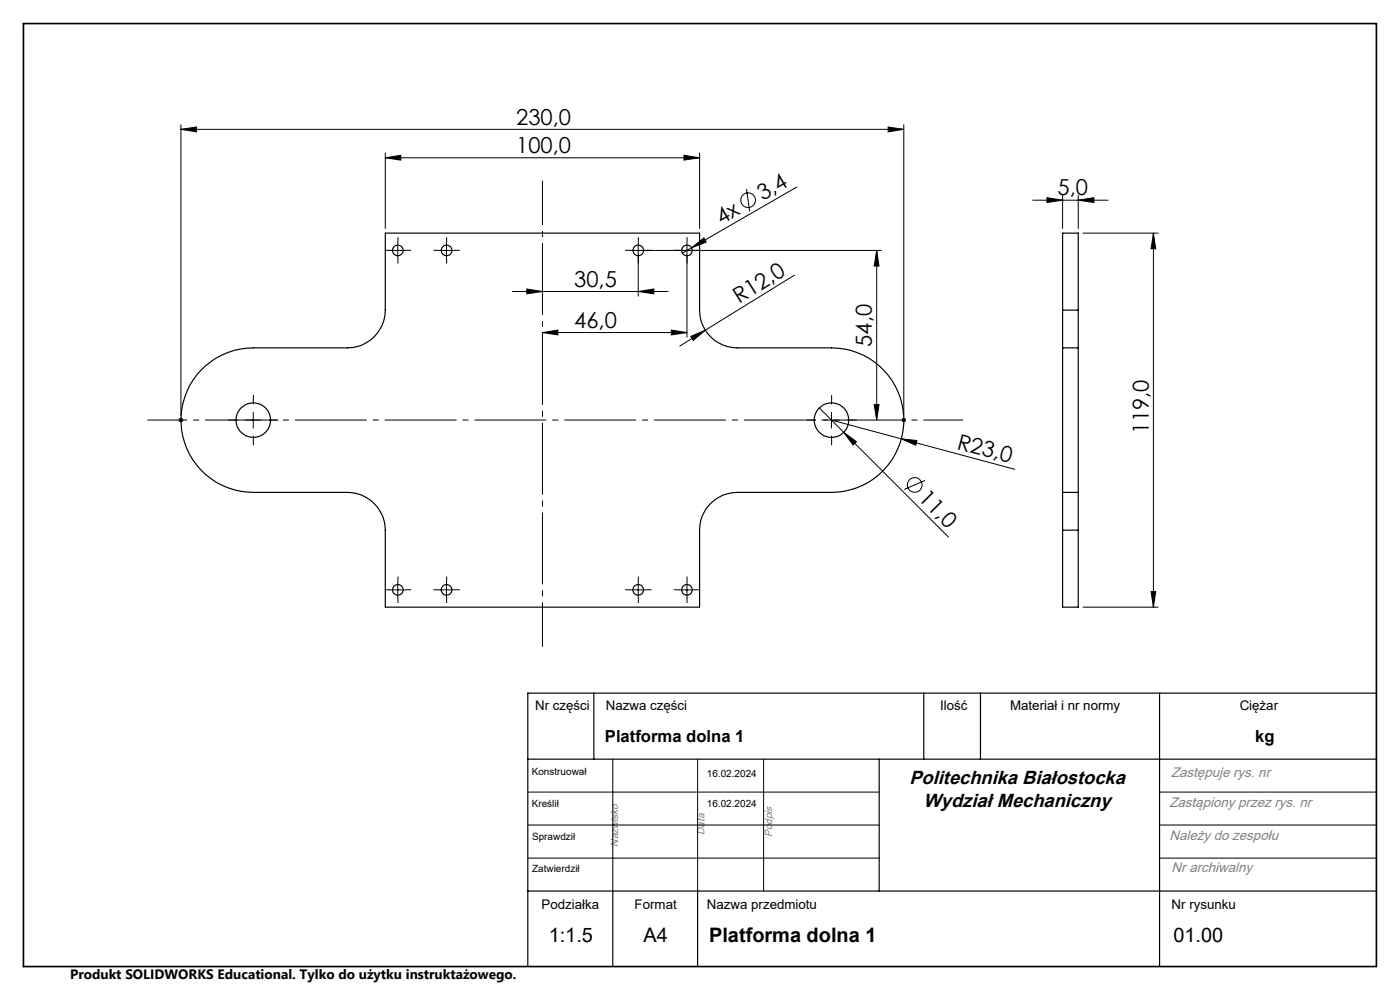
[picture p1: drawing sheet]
<svg xmlns="http://www.w3.org/2000/svg" width="297mm" height="210mm" viewBox="0 0 297 210" stroke-linecap="round" stroke-linejoin="round" font-family="sans-serif">
<g fill="none" stroke="#000" stroke-width=".25">
<path d="M42.7 78.5a15.4 15.4 0 0 1 11-4.7h20a8.1 8.1 0 0 0 8-8v-16.3h66.7v16.3a8 8 0 0 0 8 8h20a15.3 15.3 0 0 1 15.4 15.3 15.3 15.3 0 0 1-15.4 15.3h-20a8 8 0 0 0-8 8.1v16.3h-66.7v-16.3a8.1 8.1 0 0 0-8-8.1h-20a15.3 15.3 0 0 1-14.1-9.3 15.3 15.3 0 0 1 3.1-16.6zM225.4 73.8v30.6M225.4 65.8v8M225.4 73.8h3.3M225.4 65.8v-16.3h3.3v16.3M225.4 65.8h3.3M228.7 73.8v30.6M228.7 65.8v8M225.4 104.4v8.1M225.4 104.4h3.3M225.4 112.5v16.3h3.3v-16.3M225.4 112.5h3.3"/>
<path d="M228.7 104.4v8.1M126 147v14M196 147v14M208 147v14M246 147v58M292 147h-180v58M112 161h180M186.5 161v28M112 189h180M130 189v16M148 189v16"/>
<circle cx="84.4" cy="53.1" r="1.13"/>
<circle cx="94.7" cy="53.1" r="1.13"/>
<circle cx="135.4" cy="53.1" r="1.13"/>
<circle cx="145.7" cy="53.1" r="1.13"/>
<circle cx="53.7" cy="89.1" r="3.7"/>
<circle cx="176.4" cy="89.1" r="3.7"/>
<circle cx="84.4" cy="125.1" r="1.13"/>
<circle cx="94.7" cy="125.1" r="1.13"/>
<circle cx="135.4" cy="125.1" r="1.13"/>
<circle cx="145.7" cy="125.1" r="1.13"/>
</g>
<g fill="none" stroke="#000" stroke-width=".21">
<path d="M38.4 27.4l3.3-.5v1.1zM38.4 26.4v61.7M38.4 27.4h153.3M81.7 33.5l3.3-.6v1.1zM81.7 32.4v16.1M81.7 33.5h66.7M145.1 32.9l3.3 .6-3.3 .5zM148.4 32.4v16.1M169 39.7l-22.3 12.9M188.4 26.9l3.3 .5-3.3 .6zM191.7 26.4v61.7M82.7 53.1h3.4"/>
<path d="M84.4 51.5v3.3M93.1 53.1h3.3M94.7 51.5v3.3M135.4 51.5v11.3M145.7 51.5v20M146.7 52.6l2.6-2.1 .5 .9zM146.7 52.6l-2 1.1M158.4 40.1l.6 4.7M168.5 58.4l-18.9 11.7M186 53.1l.5 3.3h-1zM186 53.1v36M187 53.1h-53.3"/>
<path d="M219.1 42.5h16M222.1 41.9l3.3 .6-3.3 .5zM225.4 41.4v7.1M228.7 42.5l3.4-.6v1.1zM228.7 41.4v7.1M229.8 49.5h15.9M244.7 49.5l.5 3.3h-1zM244.7 49.5v79.3M108.7 61.8h33M111.8 61.3l3.3 .5-3.3 .5zM115.1 70.5l3.3-.5v1zM115.1 70.5h30.6"/>
<path d="M135.4 61.8l3.3-.5v1zM142.4 70l3.3 .5-3.3 .5zM146.5 71.4l3.1-1.3-2.5 2.1zM149.6 70.1l-5.4 3.3M37.9 89.1h1M38 88.8l.7 .7M38.4 88.6v1M38.7 88.8l-.7 .7M52.1 89.1h3.3M53.7 87.4v3.4M173.8 86.5l5.2 5.2M174.7 89.1h3.4"/>
<path d="M176.4 89.1l14.8 4M176.4 87.4v3.4M179 91.7l2.7 2-.7 .7zM179 91.7l22.2 22.2M185.5 85.8h1l-.5 3.3zM191.2 93.1l3.3 .3-.2 1zM191.2 93.1l24.1 6.4M191.2 89.1h1M191.4 88.8l.7 .7M191.7 88.6v1M192.1 88.8l-.7 .7M196.3 101.9l-4.5 1.9"/>
<path d="M82.7 125.1h3.4M84.4 123.5v3.3M93.1 125.1h3.3M94.7 123.5v3.3M133.7 125.1h3.4M135.4 123.5v3.3M144.1 125.1h3.3M145.7 123.5v3.3M229.8 128.8h15.9M244.2 125.5h1l-.5 3.3zM112 168h74.5M112 175h74.5"/>
<path d="M130 161v28M148 161v28M162 161v28M246 168h46M246 175h46M112 182h74.5M246 182h46"/>
<circle cx="158.7" cy="42.5" r="1.56"/>
<circle cx="194" cy="102.9" r="1.56"/>
</g>
<g fill="none" stroke="#000" stroke-width=".21" stroke-dasharray="15.2 1.3 1.3 1.3" stroke-linecap="butt">
<path d="M82.8 53.1h-1.2M84.4 51.4v-1.1M84.4 54.8v1.1M86.1 53.1h1.1M93.1 53.1h-1.1M94.8 51.4v-1.1M94.8 54.8v1.1M96.4 53.1h1.2M133.8 53.1h-1.2M135.4 51.4v-1.1M135.4 54.8v1.1M137.1 53.1h1.1"/>
<path d="M144.1 53.1h-1.1M145.8 51.4v-1.1M145.8 54.8v1.1M147.4 53.1h1.2M50.4 89.1h-2M53.8 85.8v-2M53.8 92.4v2M57.1 89.1h2M173.1 89.1h-2M176.4 85.8v-2M176.4 92.4v2M179.8 89.1h2"/>
<path d="M82.8 125.1h-1.2M84.4 123.4v-1.1M84.4 126.8v1.1M86.1 125.1h1.1M93.1 125.1h-1.1M94.8 123.4v-1.1M94.8 126.8v1.1M96.4 125.1h1.2M133.8 125.1h-1.2M135.4 123.4v-1.1M135.4 126.8v1.1M137.1 125.1h1.1"/>
<path d="M144.1 125.1h-1.1M145.8 123.4v-1.1M145.8 126.8v1.1M147.4 125.1h1.2"/>
</g>
<path d="M115.1 38.3v98.9" fill="none" stroke="#000" stroke-width=".21" stroke-dasharray="15.2 1.3 1.3 1.3" stroke-dashoffset="5.8" stroke-linecap="butt"/>
<path d="M31.3 89.1h173" fill="none" stroke="#000" stroke-width=".21" stroke-dasharray="15.2 1.3 1.3 1.3" stroke-dashoffset="6.8" stroke-linecap="butt"/>
<path d="M5 5h287v200h-287z" fill="none" stroke="#000" stroke-width=".35"/>
<g fill="#000">
<path d="M146.7 52.6l2.6-2.1 .5 .9zM146.5 71.4l3.1-1.3-2.5 2.1zM179 91.7l2.7 2-.7 .7zM191.2 93.1l3.3 .3-.2 1z"/>
<path d="M38.4 27.4l3.3-.5v1.1zM188.4 26.9l3.3 .5-3.3 .6z"/>
<path d="M81.7 33.5l3.3-.6v1.1zM145.1 32.9l3.3 .6-3.3 .5z"/>
<path d="M186 53.1l.5 3.3h-1zM185.5 85.8h1l-.5 3.3z"/>
<path d="M228.7 42.5l3.4-.6v1.1zM222.1 41.9l3.3 .6-3.3 .5z"/>
<path d="M244.7 49.5l.5 3.3h-1zM244.2 125.5h1l-.5 3.3z"/>
<path d="M135.4 61.8l3.3-.5v1zM111.8 61.3l3.3 .5-3.3 .5zM142.4 70l3.3 .5-3.3 .5zM115.1 70.5l3.3-.5v1z"/>
</g>
<g font-size="4.7">
<text x="109.5" y="26.4">230,0</text>
<text x="109.5" y="32.4">100,0</text>
<text x="224.4" y="41.4">5,0</text>
<text x="153" y="47.7" transform="rotate(-30 153 47.7)">4x</text>
<text x="161.8" y="42.6" transform="rotate(-30 161.8 42.6)">3,4</text>
<text x="121.8" y="60.8">30,5</text>
<text x="156.8" y="64.5" transform="rotate(-32 156.8 64.5)">R12,0</text>
<text x="121.8" y="69.5">46,0</text>
<text x="185" y="73.5" transform="rotate(-90 185 73.5)">54,0</text>
<text x="202.8" y="95.1" transform="rotate(15 202.8 95.1)">R23,0</text>
<text x="243.7" y="92.1" transform="rotate(-90 243.7 92.1)">119,0</text>
<text x="194.7" y="105.9" transform="rotate(45 194.7 105.9)">11,0</text>
</g>
<g font-size="4.2">
<text x="116.4" y="199.8">1:1.5</text>
<text x="136.5" y="199.8">A4</text>
<text x="150.4" y="199.8">Platforma dolna 1</text>
<text x="248.9" y="199.8">01.00</text>
</g>
<g font-size="4">
<text x="192.9" y="166.2">Politechnika Białostocka</text>
<text x="195.9" y="171.1">Wydział Mechaniczny</text>
</g>
<g font-size="3.5">
<text x="128.3" y="157.5">Platforma dolna 1</text>
<text x="266.3" y="157.4">kg</text>
</g>
<g font-size="2.9" fill="#808080">
<text x="248.4" y="164.9">Zastępuje rys. nr</text>
<text x="248.1" y="171.2">Zastąpiony przez rys. nr</text>
<text x="248.1" y="178.1">Należy do zespołu</text>
<text x="248.6" y="185">Nr archiwalny</text>
</g>
<text font-size="2.9" x="14.9" y="207.6">Produkt SOLIDWORKS Educational. Tylko do użytku instruktażowego.</text>
<g font-size="2.8">
<text x="113.5" y="150.6">Nr części</text>
<text x="128.5" y="150.6">Nazwa części</text>
<text x="199.4" y="150.6">Ilość</text>
<text x="214.3" y="150.6">Materiał i nr normy</text>
<text x="263" y="150.6">Ciężar</text>
<text x="114.9" y="192.9">Podziałka</text>
<text x="134.6" y="192.9">Format</text>
<text x="150" y="192.9">Nazwa przedmiotu</text>
<text x="248.6" y="192.9">Nr rysunku</text>
</g>
<g font-size="2.2" fill="#808080">
<text x="131.1" y="179.6" transform="rotate(-90 131.1 179.6)">Nazwisko</text>
<text x="149.4" y="177.1" transform="rotate(-90 149.4 177.1)">Data</text>
<text x="163.8" y="177.6" transform="rotate(-90 163.8 177.6)">Podpis</text>
</g>
<g font-size="2.1">
<text x="112.8" y="164.3">Konstruował</text>
<text x="150" y="164.9">16.02.2024</text>
<text x="112.8" y="171.2">Kreślił</text>
<text x="150" y="171.2">16.02.2024</text>
<text x="112.9" y="178.1">Sprawdził</text>
<text x="112.9" y="185">Zatwierdził</text>
</g>
</svg>
